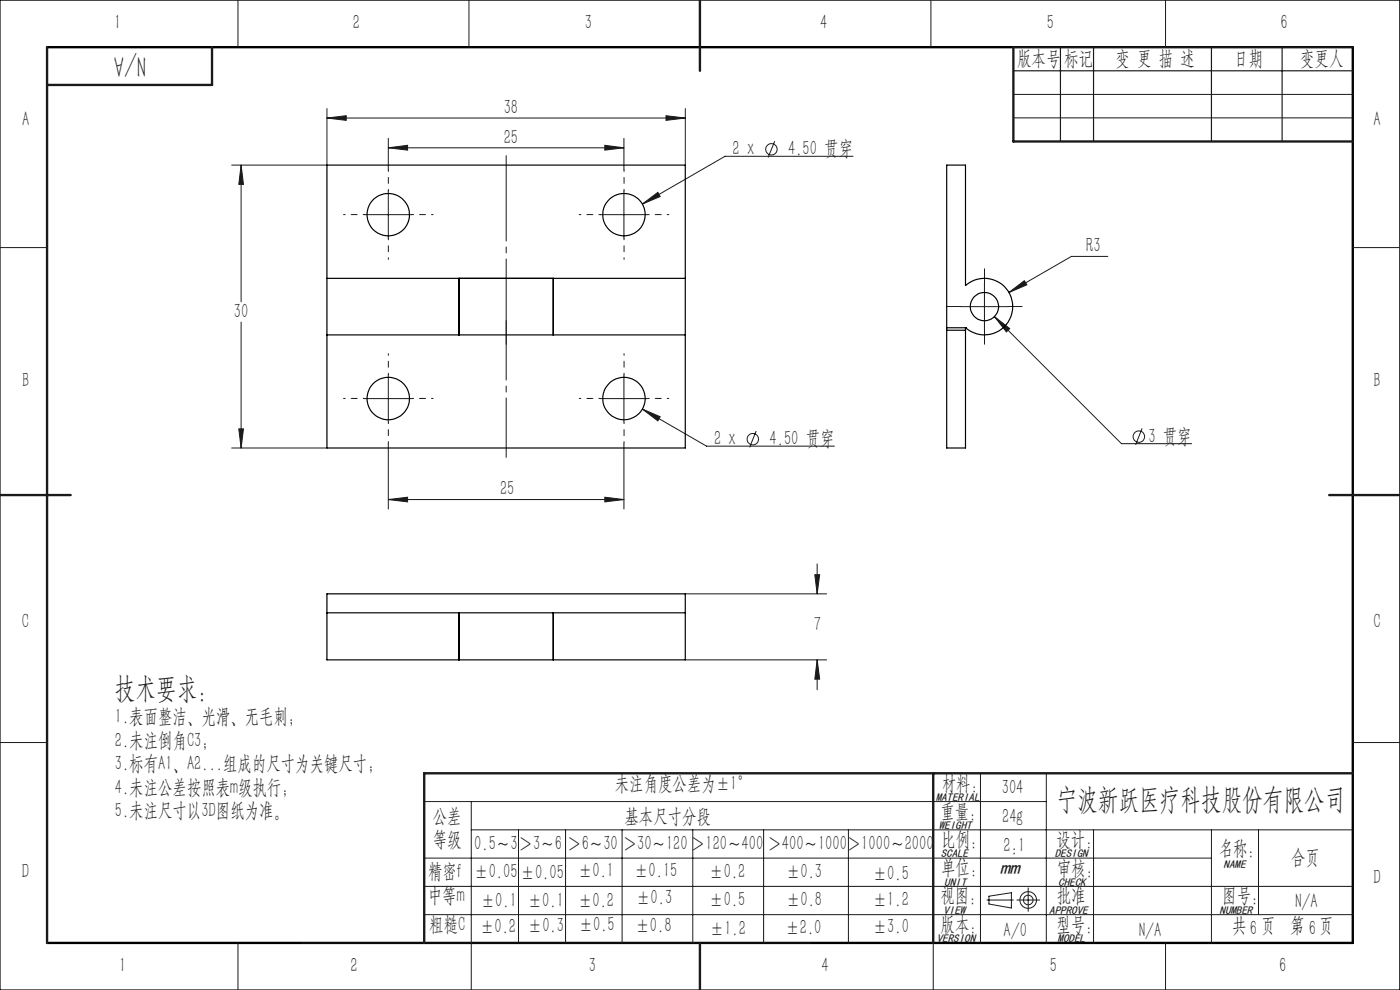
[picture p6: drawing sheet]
<svg xmlns="http://www.w3.org/2000/svg" width="297mm" height="210mm" viewBox="0 0 297 210" stroke-linecap="round" stroke-linejoin="round" font-family="sans-serif">
<g fill="none" stroke="#191924" stroke-width=".21">
<path d="M50.5 0v10M99.5 0v10M197.5 0v10M247.3 0v10M51.2 35l.4 4.1h-.9zM51.2 35v29M69.4 25l4-.5v1zM69.4 23v12h-20.3M69.4 25h76M82.4 31.4l4.1-.6v1zM82.4 29.3v6.7M82.4 31.4h50"/>
<path d="M128.3 30.8l4.1 .6-4.1 .4zM132.4 29.3v6.7M141.3 24.5l4.1 .5-4.1 .5zM145.4 23v12M164.4 29.9l-1.5 3.5M181 33.2h-27.2l-17.5 10.1M215 20h72M215 25h72M0 52.5h10M77.4 45.5h10M82.4 40.5v10M127.4 45.5h10"/>
<path d="M132.4 40.5v10M136.3 43.3l3.3-2.5 .5 .9zM235 54.4h-7.7l-13.3 7.6M287 52.5h10M51.2 68.3v26.7M82.4 79.5v10M132.4 79.5v10M203.8 65h10.1M208.8 60v10.1M211 67.2l3.2 2.5-.7 .7zM211 67.2l26.9 26.9h14.9M214 62l3.3-2.5 .5 .9z"/>
<path d="M49.1 95h20.3M50.7 91h.9l-.4 4zM77.4 84.6h10M82.4 94v14M127.4 84.6h10M132.4 94v14M136.3 86.8l3.8 1.6-.5 .9zM136.3 86.8l13.6 7.8h27.1M160.4 91.4l-1.4 3.5M242.3 90.9l-1.4 3.5M82.4 106l4.1-.5v1zM82.4 106h50"/>
<path d="M128.3 105.5l4.1 .5-4.1 .5zM173.4 119.6v6.4M145.4 126h30M145.4 140h30M172.9 121.9h1l-.5 4.1zM173.4 140l.5 4.1h-1zM173.4 140v6.3M0 157.5h10M287 157.5h10M90 170h132M100 176h187M100 170v40"/>
<path d="M110 176v24M120 176v24M132 176v24M147 176v24M162 176v24M180 176v24M208 164v36M222 164v36M232 176v24M257 176v24M267 176v18M90 182h167"/>
<path d="M90 188h197M90 194h197M209.4 190.9h5.6M209.8 190.1l4.8-.7v3.2l-4.8-.8zM215.7 190.9h4.9M218.1 188.3v5M50.5 200v10M198 200v10M247.3 200v10"/>
<circle cx="163.6" cy="31.7" r="1.21"/>
<circle cx="159.7" cy="93.2" r="1.22"/>
<circle cx="241.6" cy="92.6" r="1.21"/>
<circle cx="218.1" cy="190.9" r="1.77"/>
<circle cx="218.1" cy="190.9" r="1.03"/>
</g>
<path d="M107.4 73v-40" fill="none" stroke="#191924" stroke-width=".21" stroke-dasharray="30.5 1.3 1.3 1.3" stroke-dashoffset="12.4"/>
<path d="M107.4 68v29" fill="none" stroke="#191924" stroke-width=".21" stroke-dasharray="30.5 1.3 1.3 1.3" stroke-dashoffset="17.9"/>
<g fill="none" stroke="#191924" stroke-width=".21" stroke-dasharray="30.5 1.3 1.3 1.3" stroke-dashoffset="30.1">
<path d="M77.4 45.5h-4.5M82.4 40.5v-4.5M82.4 50.5v4.5M87.4 45.5h4.5M127.4 45.5h-4.5M132.4 40.5v-4.5M132.4 50.5v4.5M137.4 45.5h4.5M82.4 79.5v-4.5M132.4 79.5v-4.5M77.4 84.5h-4.5M82.4 89.5v4.5"/>
<path d="M87.4 84.5h4.5M127.4 84.5h-4.5M132.4 89.5v4.5M137.4 84.5h4.5"/>
</g>
<path d="M203.9 65h-3M208.9 60v-3M208.9 70v3M213.9 65h3" fill="none" stroke="#191924" stroke-width=".21" stroke-dasharray="30.5 1.3 1.3 1.3"/>
<path d="M0 0h297v210h-297z" fill="none" stroke="#000" stroke-width=".25"/>
<path d="M10 10h277v190h-277" fill="none" stroke="#000" stroke-width=".5"/>
<path d="M215 10h72M215 15h72M225 10v20M232 10v20M257 10v20M272 10v20M64 200h108" fill="none" stroke="#191924" stroke-width=".25"/>
<path d="M10 10v190M45 10v8h-35M148.5 0v15M215 10v20h72M0 105h15M282 105h15M198 164v36M287 164h-197v36M148.5 200v10" fill="none" stroke="#191924" stroke-width=".5"/>
<path d="M141.3 24.5l4.1 .5-4.1 .5zM69.4 25l4-.5v1zM51.2 35l.4 4.1h-.9zM50.7 91h.9l-.4 4zM128.3 30.8l4.1 .6-4.1 .4zM82.4 31.4l4.1-.6v1zM136.3 43.3l3.8-1.6-.5-.9zM136.3 86.8l3.3 2.5 .5-.9zM128.3 105.5l4.1 .5-4.1 .5zM82.4 106l4.1-.5v1zM211 67.2l2.5 3.2 .7-.7zM214 62l3.8-1.6-.5-.9zM172.9 121.9h1l-.5 4.1zM173.4 140l.5 4.1h-1z" fill="#191924"/>
<g fill="none" stroke="#000" stroke-width=".25">
<path d="M200.8 35h4v25.6a6 6 0 0 1 8.4 .3 6 6 0 0 1 0 8.3 6 6 0 0 1-8.4 .3v25.5h-4zM69.4 59v12M69.4 59h76M69.4 59v-24h76v24M97.4 59v12M117.4 59v12zM145.4 59v12M69.4 71h76M69.4 71v24h76v-24M200.8 69.5h4M200.8 70.1h4M204.8 69.5h.1"/>
<path d="M69.4 130v10h76v-10M69.4 130v-4h76v4M69.4 130h76M97.4 130v10M117.4 130v10"/>
<circle cx="82.4" cy="45.5" r="4.5"/>
<circle cx="132.4" cy="45.5" r="4.5"/>
<circle cx="208.8" cy="65" r="2.99"/>
<circle cx="82.4" cy="84.5" r="4.5"/>
<circle cx="132.4" cy="84.5" r="4.5"/>
</g>
<g font-size="6.3" fill="#191924">
<text x="30.9" y="11.8" transform="rotate(-180 30.9 11.8)">N/A</text>
<text x="24.4" y="148">技术要求：</text>
<text x="224.1" y="171.6">宁波新跃医疗科技股份有限公司</text>
</g>
<g font-size="4.4" fill="#191924">
<text x="24.2" y="6.2">1</text>
<text x="74.9" y="6.2">2</text>
<text x="124.1" y="6.2">3</text>
<text x="174" y="6.2">4</text>
<text x="222.1" y="6.2">5</text>
<text x="271.6" y="6.2">6</text>
<text x="215.8" y="13.8">版本号</text>
<text x="225.8" y="13.8">标记</text>
<text x="236.7" y="13.8">变 更 描 述</text>
<text x="261.9" y="13.8">日期</text>
<text x="275.8" y="13.8">变更人</text>
<text x="4.7" y="26.7">A</text>
<text x="106.9" y="24.1">38</text>
<text x="291.4" y="26.7">A</text>
<text x="106.9" y="30.5">25</text>
<text x="155.4" y="33">2 x</text>
<text x="167.2" y="33">4.50 贯穿</text>
<text x="230.4" y="53.5">R3</text>
<text x="49.6" y="67.5">30</text>
<text x="4.7" y="82">B</text>
<text x="291.4" y="82">B</text>
<text x="151.5" y="94.5">2 x</text>
<text x="163.3" y="94.5">4.50 贯穿</text>
<text x="243.6" y="93.9">3 贯穿</text>
<text x="106.1" y="105.1">25</text>
<text x="4.7" y="133.3">C</text>
<text x="172.6" y="133.8">7</text>
<text x="291.4" y="133.3">C</text>
<text x="24.4" y="153.4">1.表面整洁、光滑、无毛刺；</text>
<text x="24.4" y="158.4">2.未注倒角C3；</text>
<text x="24.4" y="163.4">3.标有A1、A2...组成的尺寸为关键尺寸；</text>
<text x="130.4" y="167.7">未注角度公差为±1°</text>
<text x="199.8" y="167.5">材料:</text>
<text x="24.4" y="168.4">4.未注公差按照表m级执行；</text>
<text x="24.4" y="173.4">5.未注尺寸以3D图纸为准。</text>
<text x="199.5" y="173.5">重量：</text>
<text x="212.5" y="168.3">304</text>
<text x="91.8" y="174.5">公差</text>
<text x="91.8" y="179.5">等级</text>
<text x="132.5" y="174.5">基本尺寸分段</text>
<text x="199.7" y="179.5">比例:</text>
<text x="212.6" y="174.6">24g</text>
<text x="224.1" y="179.4">设计:</text>
<text x="100.6" y="180.4">0.5～3</text>
<text x="110" y="180.4">＞3～6</text>
<text x="120.4" y="180.4">＞6～30</text>
<text x="122.6" y="185.9">±0.1</text>
<text x="132.1" y="180.4">＞30～120＞120～400</text>
<text x="134.5" y="185.9">±0.15</text>
<text x="162.8" y="180.4">＞400～1000＞1000～2000</text>
<text x="199.7" y="185.3">单位:</text>
<text x="212.9" y="180.7">2:1</text>
<text x="224.2" y="185.6">审核：</text>
<text x="258.5" y="181.4">名称：</text>
<text x="273.9" y="183.3">合页</text>
<text x="4.7" y="186.2">D</text>
<text x="90.8" y="191.3">中等m</text>
<text x="90.8" y="186.2">精密f</text>
<text x="100.6" y="186.2">±0.05</text>
<text x="110.5" y="186.4">±0.05</text>
<text x="135" y="191.7">±0.3</text>
<text x="150.5" y="186.2">±0.2</text>
<text x="166.7" y="186.2">±0.3</text>
<text x="185.2" y="186.6">±0.5</text>
<text x="199.5" y="191.3">视图：</text>
<text x="224.2" y="191.3">批准</text>
<text x="259.3" y="191.3">图号:</text>
<text x="291.4" y="187.6">D</text>
<text x="91.1" y="197.4">粗糙C</text>
<text x="101.8" y="197.8">±0.2</text>
<text x="102" y="192.3">±0.1</text>
<text x="112" y="192.3">±0.1</text>
<text x="112" y="197.7">±0.3</text>
<text x="122.6" y="192.3">±0.2</text>
<text x="122.8" y="197.5">±0.5</text>
<text x="134.8" y="197.8">±0.8</text>
<text x="150.5" y="192.1">±0.5</text>
<text x="166.8" y="192.1">±0.8</text>
<text x="185.2" y="192.3">±1.2</text>
<text x="185.2" y="197.9">±3.0</text>
<text x="199.5" y="197.4">版本：</text>
<text x="224.1" y="197.4">型号:</text>
<text x="261.4" y="197.8">共6 页</text>
<text x="273.7" y="197.8">第 6页</text>
<text x="274.8" y="192.6">N/A</text>
<text x="150.6" y="198.3">±1.2</text>
<text x="166.6" y="198.1">±2.0</text>
<text x="212.9" y="198.7">A/0</text>
<text x="241.7" y="198.7">N/A</text>
<text x="25.3" y="206.1">1</text>
<text x="74.4" y="206.1">2</text>
<text x="124.9" y="206.1">3</text>
<text x="174.3" y="206.1">4</text>
<text x="222.7" y="206.1">5</text>
<text x="271.4" y="206.1">6</text>
</g>
<text font-size="4.2" fill="#191924" x="212.2" y="185.3">mm</text>
<g font-size="2.4" fill="#191924">
<text x="198.5" y="169.9">MATERIAL</text>
<text x="199.2" y="175.9">WEIGHT</text>
<text x="199.6" y="181.8">SCALE</text>
<text x="223.8" y="181.8">DESIGN</text>
<text x="259.6" y="184.2">NAME</text>
<text x="200.3" y="187.9">UNIT</text>
<text x="224.5" y="187.9">CHECK</text>
<text x="200.1" y="193.8">VIEW</text>
<text x="222.6" y="193.8">APPROVE</text>
<text x="258.7" y="194">NUMBER</text>
<text x="198.7" y="199.9">VERSION</text>
<text x="224.4" y="199.8">MODEL</text>
</g>
</svg>
